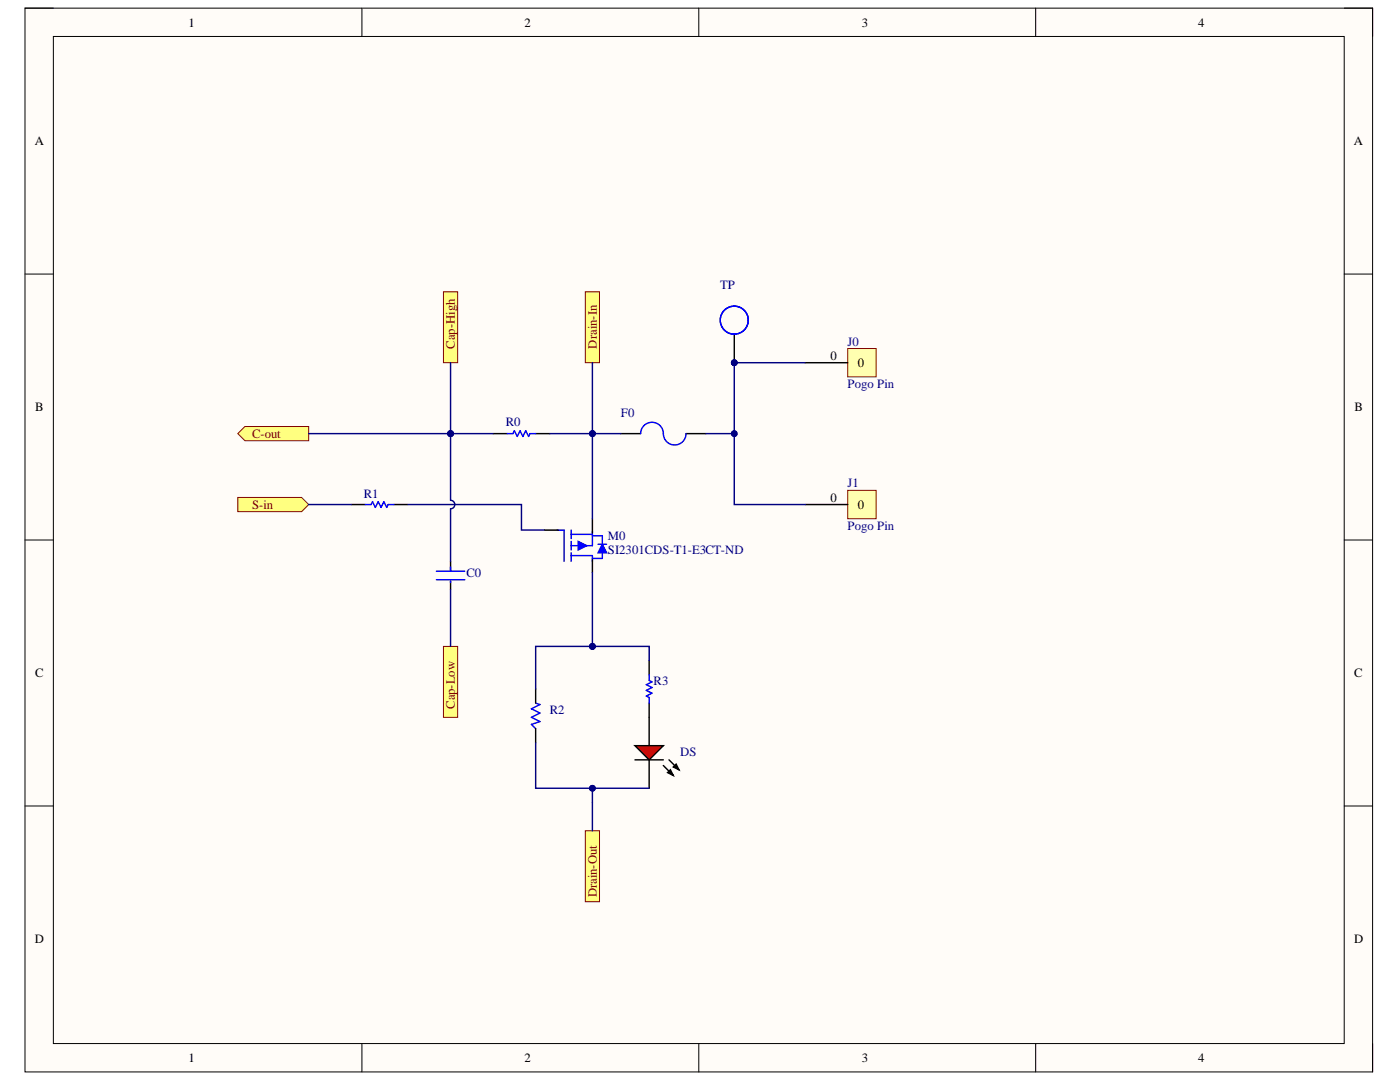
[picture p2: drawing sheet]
<svg xmlns="http://www.w3.org/2000/svg" width="279mm" height="216mm" viewBox="0 0 279 216" stroke-linecap="round" stroke-linejoin="round" font-family="sans-serif">
<path d="M5 1.6h268.9v212.3h-268.9z" fill-rule="evenodd" fill="#fffcf8"/>
<path d="M5 1.6h268.9v212.3h-268.9z" fill="none" stroke="#000" stroke-width=".2"/>
<path d="M10.7 7.3h257.6v200.9h-257.6z" fill-rule="evenodd" fill="#fffcf8"/>
<g fill="none" stroke="#000" stroke-width=".2">
<path d="M5 1.6h5.7M10.7 7.3h257.6v200.9h-257.6zM72.2 1.6v5.7M139.5 1.6v5.7M206.7 1.6v5.7M268.3 1.6h5.6v5.7M5 54.7h5.7M268.3 54.7h5.6M5 107.8h5.7M268.3 107.8h5.6M5 160.8h5.7M268.3 160.8h5.6"/>
<path d="M72.2 208.2v5.7M139.5 208.2v5.7M206.7 208.2v5.7M273.9 208.2v5.7"/>
</g>
<path d="M169.2 97.8h5.6v5.7h-5.6z" fill-rule="evenodd" fill="#ffffb0"/>
<path d="M169.2 97.8h5.6v5.7h-5.6z" fill="none" stroke="#800000" stroke-width=".2"/>
<path d="M123.9 86.5h4M136.9 86.5h4M160.7 100.7h8.5" fill="none" stroke="#000" stroke-width=".29"/>
<path d="M127.9 86.5a2.27 2.27 0 0 1 2.2-2.2 2.27 2.27 0 0 1 2.3 2.2 2.26 2.26 0 0 0 2.2 2.3 2.26 2.26 0 0 0 2.3-2.3" fill="none" stroke="#00f" stroke-width=".29"/>
<path d="M169.2 69.5h5.6v5.7h-5.6z" fill-rule="evenodd" fill="#ffffb0"/>
<path d="M169.2 69.5h5.6v5.7h-5.6z" fill="none" stroke="#800000" stroke-width=".2"/>
<path d="M160.7 72.4h8.5" fill="none" stroke="#000" stroke-width=".29"/>
<path d="M47.5 86.5l1.4-1.4h12.7v2.8h-12.7z" fill-rule="evenodd" fill="#ffff80"/>
<path d="M47.5 86.5l1.4-1.4h12.7v2.8h-12.7z" fill="none" stroke="#800000" stroke-width=".2"/>
<path d="M88.5 58.2h2.8v14.2h-2.8z" fill-rule="evenodd" fill="#ffff80"/>
<path d="M88.5 58.2h2.8v14.2h-2.8z" fill="none" stroke="#800000" stroke-width=".2"/>
<path d="M116.8 58.2h2.8v14.2h-2.8z" fill-rule="evenodd" fill="#ffff80"/>
<path d="M116.8 58.2h2.8v14.2h-2.8z" fill="none" stroke="#800000" stroke-width=".2"/>
<path d="M88.5 129h2.8v14.1h-2.8z" fill-rule="evenodd" fill="#ffff80"/>
<path d="M88.5 129h2.8v14.1h-2.8z" fill="none" stroke="#800000" stroke-width=".2"/>
<path d="M116.8 165.8h2.8v14.1h-2.8z" fill-rule="evenodd" fill="#ffff80"/>
<path d="M116.8 165.8h2.8v14.1h-2.8z" fill="none" stroke="#800000" stroke-width=".2"/>
<path d="M47.5 99.3h12.7l1.4 1.4-1.4 1.4h-12.7z" fill-rule="evenodd" fill="#ffff80"/>
<path d="M47.5 99.3h12.7l1.4 1.4-1.4 1.4h-12.7z" fill="none" stroke="#800000" stroke-width=".2"/>
<path d="M98.4 86.5h2.8M106.9 86.5h2.8M70.1 100.7h2.8M78.6 100.7h2.8M89.9 112v2M89.9 116v1.7" fill="none" stroke="#000" stroke-width=".29"/>
<g fill="none" stroke="#00f" stroke-width=".29">
<path d="M101.2 86.5h1.2l.3-.5 .5 1.1 .6-1.1 .6 1.1 .5-1.1 .6 1.1 .3-.6h1.1M72.9 100.7h1.2l.2-.6 .6 1.1 .6-1.1 .5 1.1 .6-1.1 .6 1.1 .3-.5h1.1M87.1 114h5.6M87.1 115.7h5.6M89.9 113.1v.9M89.9 116v.2M111.2 105.8h1.4v6.2M114 105.8v1.7M114 108v1.7M114 110.3v1.7M114 110.9h4.2v1.1M114 106.6h4.2"/>
<path d="M118.2 106.1v2.8h-4.2M118.2 106.9h2v4.5h-2"/>
</g>
<path d="M120.2 108.6l.9 1.7h-1.7z" fill="#00f"/>
<path d="M119.4 108.6h1.7M120.2 108.6l.9 1.7h-1.7z" fill="none" stroke="#00f" stroke-width=".29"/>
<path d="M115.4 108l1.7 .9-1.7 .8z" fill="#00f"/>
<g fill="none" stroke="#00f" stroke-width=".29">
<path d="M115.4 108l1.7 .9-1.7 .8zM106.9 140.3l.9 .3-1.7 .8 1.7 .9-1.7 .8 1.7 .9-1.7 .5 .8 .9"/>
<circle cx="146.5" cy="63.9" r="2.8"/>
</g>
<path d="M108.6 105.8h2.8M118.2 103.5v2.8M118.2 111.7v2.6M106.9 137.5v2.8M106.9 145.4v2.8M129.6 143.1v5.7M129.6 151.6v5.7" fill="none" stroke="#000" stroke-width=".29"/>
<path d="M126.7 148.8h5.7l-2.8 2.8z" fill="#f00"/>
<path d="M129.6 131.8v2.8M126.7 148.8h5.7l-2.8 2.8zM126.7 151.6h5.7M129.6 140.3v2.8M132.4 152.8l2 1.9M133.2 154.2l.6-.6 .6 1.1zM133.5 151.6l2 2M134.4 153l.5-.5 .6 1.1z" fill="none" stroke="#000" stroke-width=".29"/>
<path d="M133.2 154.2l.6-.6 .6 1.1zM134.4 153l.5-.5 .6 1.1z" fill="#000"/>
<path d="M129.6 134.6v1.2l.5 .3-1.1 .5 1.1 .6-1.1 .6 1.1 .5-1.1 .6 .6 .3v1.1" fill="none" stroke="#00f" stroke-width=".29"/>
<path d="M89.9 72.4v14.1M61.6 100.7h8.5M81.4 100.7h22.7v5.1h4.5M89.9 117.7v11.3" fill="none" stroke="#000080" stroke-width=".29"/>
<circle cx="89.9" cy="86.5" r=".57" fill="#000080"/>
<circle cx="89.9" cy="86.5" r=".57" fill="none" stroke="#000080" stroke-width=".2"/>
<path d="M140.9 86.5h5.6" fill="none" stroke="#000080" stroke-width=".29"/>
<circle cx="146.5" cy="86.5" r=".57" fill="#000080"/>
<circle cx="146.5" cy="86.5" r=".57" fill="none" stroke="#000080" stroke-width=".2"/>
<path d="M61.6 86.5h28.3" fill="none" stroke="#000080" stroke-width=".29"/>
<circle cx="89.9" cy="86.5" r=".57" fill="#000080"/>
<circle cx="89.9" cy="86.5" r=".57" fill="none" stroke="#000080" stroke-width=".2"/>
<path d="M118.2 114.3v14.7" fill="none" stroke="#000080" stroke-width=".29"/>
<circle cx="118.2" cy="129" r=".57" fill="#000080"/>
<circle cx="118.2" cy="129" r=".57" fill="none" stroke="#000080" stroke-width=".2"/>
<path d="M89.9 86.5v13.3a.85 .85 0 0 1 .9 .9 .85 .85 0 0 1-.9 .8v10.5" fill="none" stroke="#000080" stroke-width=".29"/>
<circle cx="89.9" cy="86.5" r=".57" fill="#000080"/>
<circle cx="89.9" cy="86.5" r=".57" fill="none" stroke="#000080" stroke-width=".2"/>
<path d="M89.9 86.5h8.5" fill="none" stroke="#000080" stroke-width=".29"/>
<circle cx="89.9" cy="86.5" r=".57" fill="#000080"/>
<circle cx="89.9" cy="86.5" r=".57" fill="none" stroke="#000080" stroke-width=".2"/>
<path d="M118.2 72.4v31.1" fill="none" stroke="#000080" stroke-width=".29"/>
<circle cx="118.2" cy="86.5" r=".57" fill="#000080"/>
<circle cx="118.2" cy="86.5" r=".57" fill="none" stroke="#000080" stroke-width=".2"/>
<path d="M160.7 72.4h-14.2v28.3h14.2" fill="none" stroke="#000080" stroke-width=".29"/>
<circle cx="146.5" cy="86.5" r=".57" fill="#000080"/>
<circle cx="146.5" cy="86.5" r=".57" fill="none" stroke="#000080" stroke-width=".2"/>
<path d="M109.7 86.5h8.5" fill="none" stroke="#000080" stroke-width=".29"/>
<circle cx="118.2" cy="86.5" r=".57" fill="#000080"/>
<circle cx="118.2" cy="86.5" r=".57" fill="none" stroke="#000080" stroke-width=".2"/>
<path d="M118.2 86.5h5.7" fill="none" stroke="#000080" stroke-width=".29"/>
<circle cx="118.2" cy="86.5" r=".57" fill="#000080"/>
<circle cx="118.2" cy="86.5" r=".57" fill="none" stroke="#000080" stroke-width=".2"/>
<path d="M118.2 129h-11.3v8.5" fill="none" stroke="#000080" stroke-width=".29"/>
<circle cx="118.2" cy="129" r=".57" fill="#000080"/>
<circle cx="118.2" cy="129" r=".57" fill="none" stroke="#000080" stroke-width=".2"/>
<path d="M118.2 129h11.4v2.8" fill="none" stroke="#000080" stroke-width=".29"/>
<circle cx="118.2" cy="129" r=".57" fill="#000080"/>
<circle cx="118.2" cy="129" r=".57" fill="none" stroke="#000080" stroke-width=".2"/>
<path d="M106.9 148.2v9.1h11.3" fill="none" stroke="#000080" stroke-width=".29"/>
<circle cx="118.2" cy="157.3" r=".57" fill="#000080"/>
<circle cx="118.2" cy="157.3" r=".57" fill="none" stroke="#000080" stroke-width=".2"/>
<path d="M129.6 157.3h-11.4v2.8" fill="none" stroke="#000080" stroke-width=".29"/>
<circle cx="118.2" cy="157.3" r=".57" fill="#000080"/>
<circle cx="118.2" cy="157.3" r=".57" fill="none" stroke="#000080" stroke-width=".2"/>
<path d="M118.2 160.1v5.7" fill="none" stroke="#000080" stroke-width=".29"/>
<text font-size="7.1" fill="#000080" x="146.1" y="70.9">PITP01</text>
<g font-size="2.5">
<text x="37.6" y="5.3">1</text>
<text x="104.7" y="5.3">2</text>
<text x="172" y="5.3">3</text>
<text x="239.1" y="5.3">4</text>
<text x="6.9" y="29">A</text>
<text x="270.2" y="29">A</text>
<text x="165.8" y="71.8">0</text>
<text x="171.2" y="73.3">0</text>
<text x="7" y="82.1">B</text>
<text x="270.3" y="82.1">B</text>
<text x="165.8" y="100.1">0</text>
<text x="171.2" y="101.6">0</text>
<text x="7" y="135.1">C</text>
<text x="270.3" y="135.1">C</text>
<text x="6.9" y="188.2">D</text>
<text x="270.3" y="188.2">D</text>
<text x="37.6" y="211.9">1</text>
<text x="104.7" y="211.9">2</text>
<text x="172" y="211.9">3</text>
<text x="239.1" y="211.9">4</text>
</g>
<g font-size="2.5" fill="#000080">
<text x="143.7" y="57.6">TP</text>
<text x="169.2" y="69">J0</text>
<text x="169.2" y="77.5">Pogo Pin</text>
<text x="123.9" y="83.1">F0</text>
<text x="100.9" y="85.1">R0</text>
<text x="72.6" y="99.3">R1</text>
<text x="169.2" y="97.3">J1</text>
<text x="121.3" y="107.7">M0</text>
<text x="169.2" y="105.8">Pogo Pin</text>
<text x="121.3" y="110.6">SI2301CDS-T1-E3CT-ND</text>
<text x="93.1" y="115.1">C0</text>
<text x="130.4" y="136.6">R3</text>
<text x="109.7" y="142.6">R2</text>
<text x="135.8" y="150.8">DS</text>
</g>
<g font-size="2.5" fill="#800000">
<text x="90.8" y="69.5" transform="rotate(-90 90.8 69.5)">Cap-High</text>
<text x="119.1" y="69.5" transform="rotate(-90 119.1 69.5)">Drain-In</text>
<text x="50.3" y="87.4">C-out</text>
<text x="50.3" y="101.6">S-in</text>
<text x="90.8" y="141.5" transform="rotate(-90 90.8 141.5)">Cap-Low</text>
<text x="119.1" y="179.1" transform="rotate(-90 119.1 179.1)">Drain-Out</text>
</g>
</svg>
